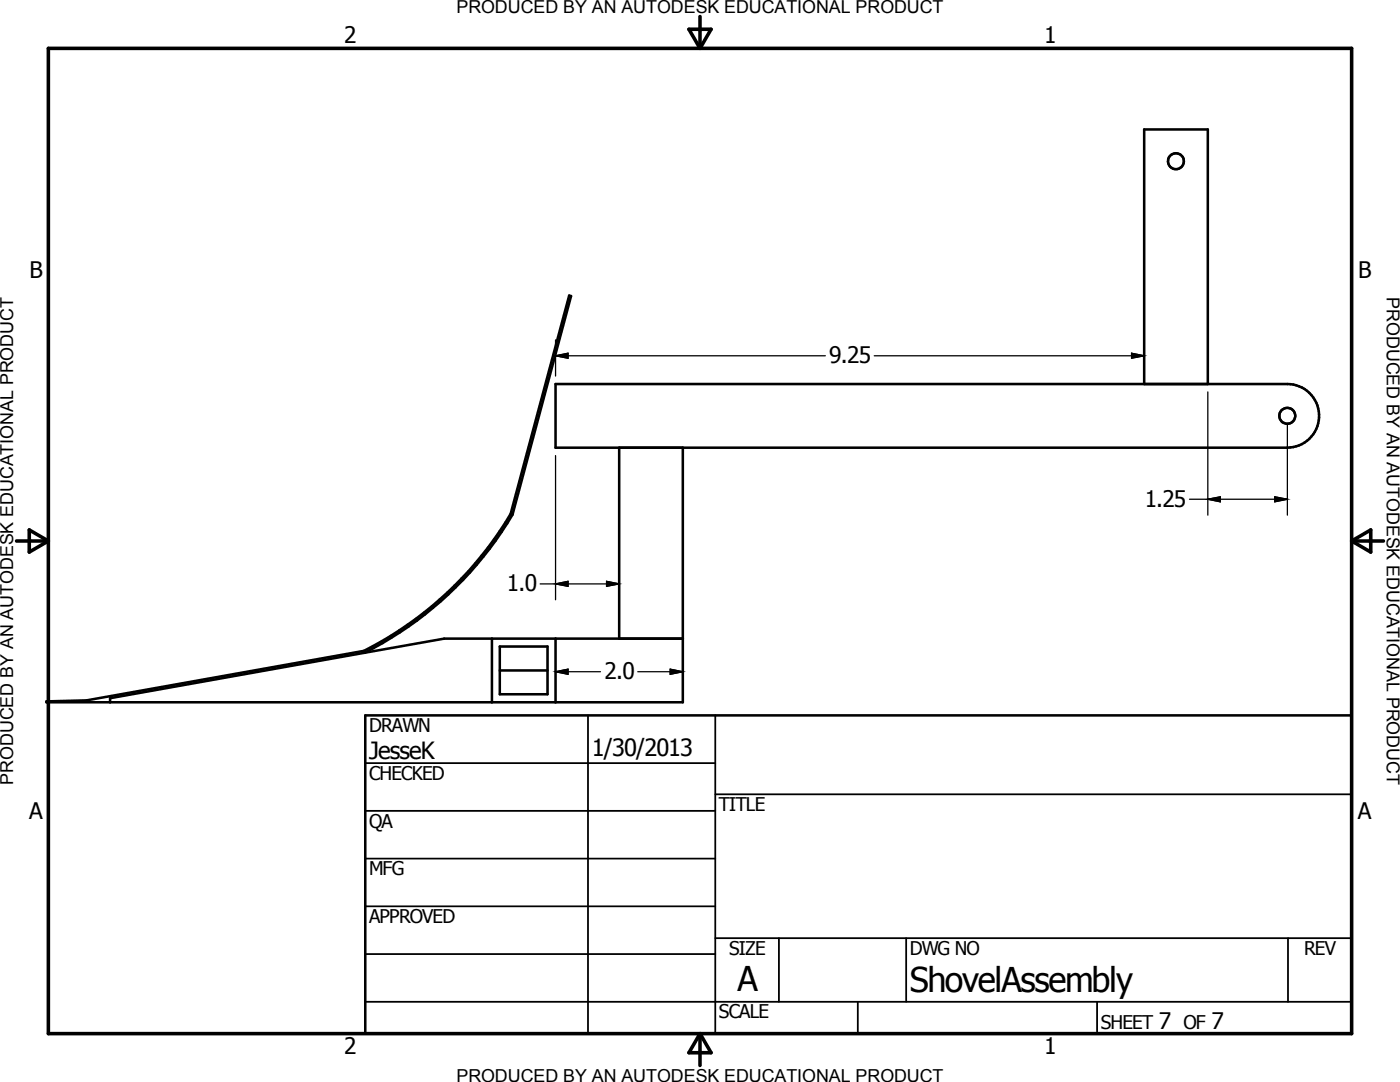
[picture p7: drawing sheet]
<svg xmlns="http://www.w3.org/2000/svg" width="279mm" height="216mm" viewBox="0 0 279 216" stroke-linecap="round" stroke-linejoin="round" font-family="sans-serif">
<g fill="none" stroke="#000" stroke-width=".51">
<path d="M110.9 76.6h146a6.4 6.4 0 0 1 6.4 6.4 6.4 6.4 0 0 1-6.4 6.3h-146zM228.3 76.6v-50.8h12.7v50.8M123.6 89.3v38.1M136.3 89.3v50.8h-127v-.1l8-.2 55.3-9.9a71.6 71.6 0 0 0 29.3-27.4l11.7-43.5 .4 .1-11.7 43.6a72.1 72.1 0 0 1-29.5 27.6M72.8 130.3l-50.8 9v.8M98.2 127.4v12.7M99.7 133.8h9.6M99.7 129h9.6v9.5h-9.6zM110.9 127.4v12.7M136.3 127.4h-47.7l-15.8 2.9M72.9 142.7h196.8v63.5h-196.8z"/>
<circle cx="234.7" cy="32.2" r="1.59"/>
<circle cx="256.9" cy="83" r="1.59"/>
</g>
<path d="M9.7 9.7h260v196.5h-260zM137.5 5.8h4.4l-2.2 3.9zM139.7 3.3v6.4M3.3 107.9h6.4M5.8 105.7l3.9 2.2-3.9 2.3zM269.7 107.9h6.4M269.7 107.9l3.9-2.2v4.5zM139.7 206.2v6.4M139.7 206.2l2.2 3.9h-4.4z" fill="none" stroke="#000" stroke-width=".71"/>
<g fill="none" stroke="#000" stroke-width=".36">
<path d="M72.9 152.3h69.8M117.3 142.7v63.5M142.7 158.5h127M142.7 142.7v63.5M72.9 161.8h69.8M72.9 171.3h69.8M72.9 180.8h69.8M72.9 190.4h69.8M72.9 199.9h196.8M142.7 187.2h127M155.4 187.2v12.7M171.2 199.9v6.3"/>
<path d="M180.8 187.2v12.7M218.9 199.9v6.3M257 187.2v12.7"/>
</g>
<g fill="none" stroke="#000" stroke-width=".25">
<path d="M110.9 71l2.5-.5v1zM110.9 67.8v7.2M110.9 71h53.8M174.5 71h53.8M225.8 70.5l2.5 .5-2.5 .5zM241 78.2v24.6M110.9 90.9v28.8M237.4 99.6h19.5M241 99.6l2.5-.5v1zM254.4 99.1l2.5 .5-2.5 .5zM256.9 84.6v18.2M107.8 116.5h15.8"/>
<path d="M110.9 116.5l2.5-.5v1zM121.1 116l2.5 .5-2.5 .5zM110.9 134l2.5-.5v1zM110.9 134h8.9M127.3 134h9M133.8 133.5l2.5 .5-2.5 .5z"/>
</g>
<path d="M110.9 71l2.5-.5v1zM225.8 70.5l2.5 .5-2.5 .5zM241 99.6l2.5-.5v1zM110.9 116.5l2.5-.5v1zM121.1 116l2.5 .5-2.5 .5zM254.4 99.1l2.5 .5-2.5 .5zM110.9 134l2.5-.5v1zM133.8 133.5l2.5 .5-2.5 .5z" fill="#000" stroke="#000" stroke-width=".25"/>
<g font-size="6.8">
<text x="147.2" y="197.7">A</text>
<text x="181.6" y="197.9">ShovelAssembly</text>
</g>
<g font-size="4.7">
<text x="73.7" y="151.4">JesseK</text>
<text x="118.1" y="150.8">1/30/2013</text>
</g>
<g font-size="4.5">
<text x="68.7" y="8.7">2</text>
<text x="208.4" y="8.7">1</text>
<text x="5.9" y="55.5">B</text>
<text x="271" y="55.5">B</text>
<text x="165.5" y="72.5">9.25</text>
<text x="228.4" y="101.2">1.25</text>
<text x="101.2" y="118">1.0</text>
<text x="120.6" y="135.6">2.0</text>
<text x="5.8" y="163.4">A</text>
<text x="271" y="163.4">A</text>
<text x="231.3" y="205.4">7</text>
<text x="241.8" y="205.4">7</text>
<text x="68.7" y="210.3">2</text>
<text x="208.4" y="210.3">1</text>
</g>
<g font-size="3.8">
<text x="73.7" y="146">DRAWN</text>
<text x="73.7" y="155.6">CHECKED</text>
<text x="143.5" y="161.8">TITLE</text>
<text x="73.7" y="165.2">QA</text>
<text x="73.7" y="174.7">MFG</text>
<text x="73.7" y="184.2">APPROVED</text>
<text x="145.5" y="190.5">SIZE</text>
<text x="181.6" y="190.6">DWG NO</text>
<text x="260.3" y="190.5">REV</text>
<text x="143.5" y="203.2">SCALE</text>
<text x="219.7" y="205.4">SHEET</text>
<text x="236.2" y="205.4">OF</text>
</g>
<g font-size="3.6">
<text x="91.1" y="2.6">PRODUCED BY AN AUTODESK EDUCATIONAL PRODUCT</text>
<text x="276.8" y="59.4" transform="rotate(90 276.8 59.4)">PRODUCED BY AN AUTODESK EDUCATIONAL PRODUCT</text>
<text x="2.6" y="156.5" transform="rotate(-90 2.6 156.5)">PRODUCED BY AN AUTODESK EDUCATIONAL PRODUCT</text>
<text x="91.1" y="215.9">PRODUCED BY AN AUTODESK EDUCATIONAL PRODUCT</text>
</g>
</svg>
